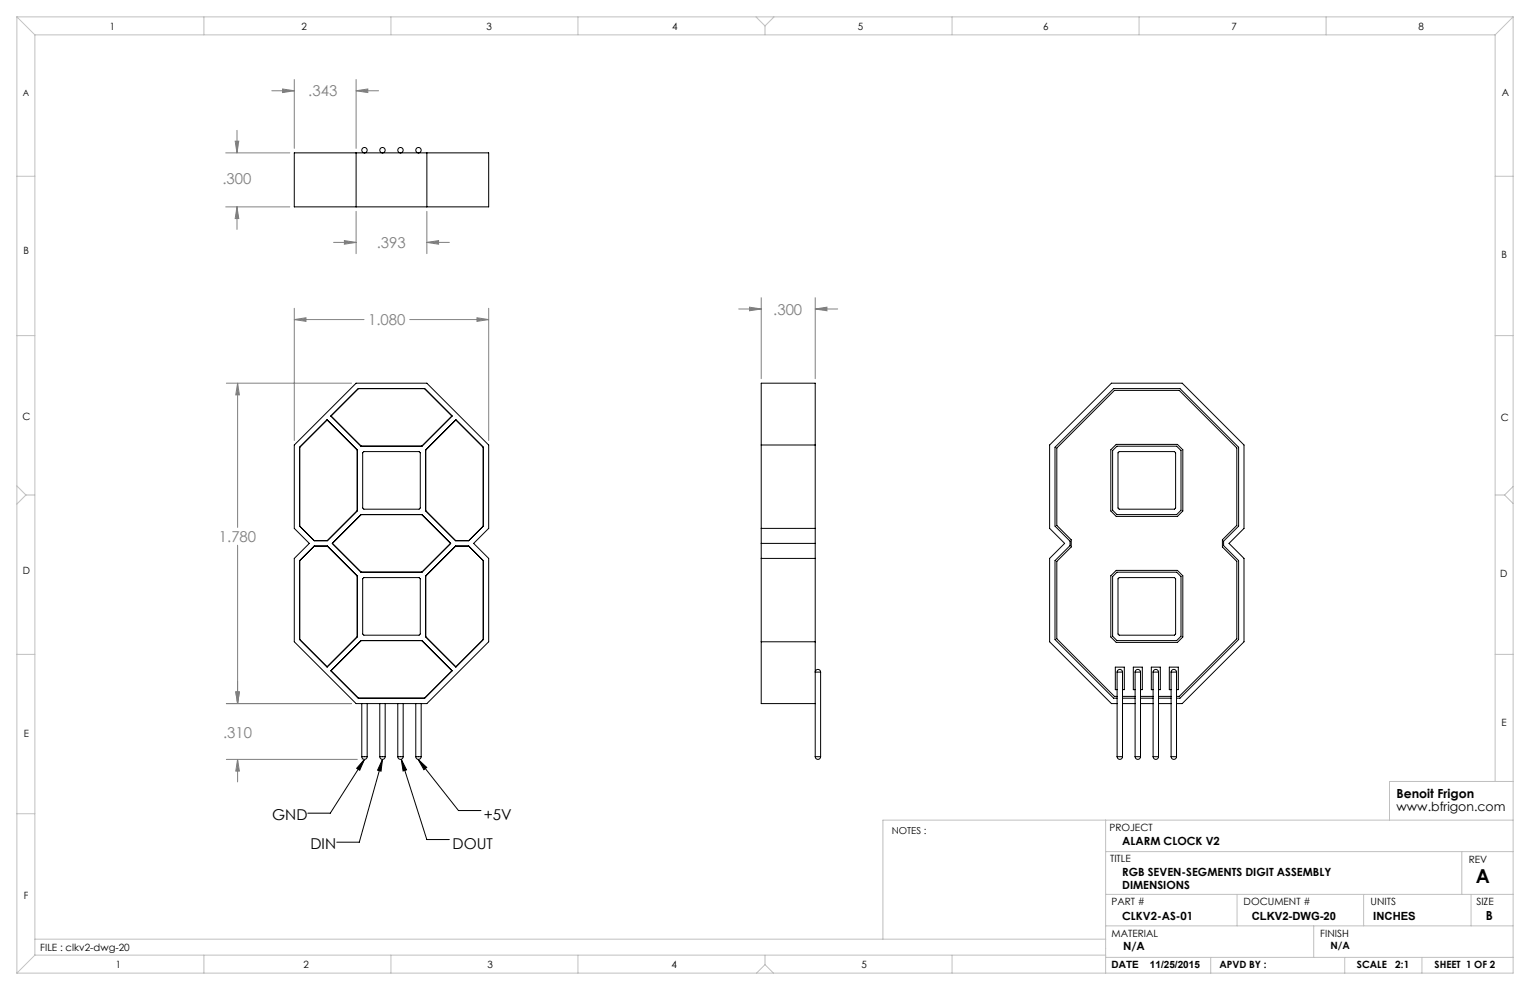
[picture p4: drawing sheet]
<svg xmlns="http://www.w3.org/2000/svg" width="432mm" height="279mm" viewBox="0 0 432 279" stroke-linecap="round" stroke-linejoin="round" font-family="sans-serif">
<path d="M102.9 214.3l-9.7 15.2h-6.3M102.9 214.3l-1.4 3.1-.8-.6zM107.9 214.3l-6.5 23.4h-6.4M107.9 214.3l-.4 3.3-.9-.2zM113.2 214.3l7.3 22.6h6.3M113.2 214.3l1.5 3-.9 .3zM118 214.3l2.4 2.3-.8 .6zM118 214.3l11.4 14.5h6.3" fill="none" stroke="#000" stroke-width=".28"/>
<g fill="none" stroke="#808080" stroke-width=".28">
<path d="M66.4 39.8h1l-.5 3.3zM66.9 36.8v6.3M76.7 25.6h6.4M79.7 25.1l3.4 .5-3.4 .5zM83.1 22.4v19.5M100.5 25.6l3.3-.5v1zM100.5 22.4v19.5M100.5 25.6h6.3M63.7 58.4h18.1M63.7 43.1h18.1M66.9 58.4l.5 3.3h-1zM66.9 58.4v6.3"/>
<path d="M100.5 59.7v11.9M120.5 59.7v11.9M94.1 68.4h6.4M97.2 67.9l3.3 .5-3.3 .5zM120.5 68.4l3.3-.5v1zM120.5 68.4h6.3M83.1 90.2l3.3-.5v1zM83.1 87v37.3M83.1 90.2h19.6M115.6 90.2h22.3M134.6 89.7l3.3 .5-3.3 .5zM137.9 87v37.3"/>
<path d="M208.5 87.2h6.3M211.5 86.7l3.3 .5-3.3 .5zM214.8 84v22.9M230.1 84v22.9M230.1 87.2h6.3M230.1 87.2l3.3-.5v1zM63.9 108.1h35.3M67.1 108.1l.5 3.3h-1.1zM67.1 108.1v40.7M67.1 153.9v44.7M63.9 198.6h35.3M66.5 195.3h1.1l-.5 3.3z"/>
<path d="M63.9 214.3h36.9M67.1 214.3l.5 3.3h-1.1zM67.1 214.3v6.4"/>
</g>
<path d="M102.9 214.3h-.8" fill="none" stroke="#c0c0c0" stroke-width=".28" stroke-dasharray="15.2 1.3 1.3 1.3"/>
<g fill="none" stroke="#c0c0c0" stroke-width=".28">
<path d="M4.8 4.8l5 5M4.8 4.8h422.2M4.8 4.8v269.8M9.8 9.8h412.2M9.8 9.8v259.8M57.5 4.8v5M110.3 4.8v5M163.1 4.8v5M213.4 4.8l2.5 2.5M215.9 7.3v2.5M218.4 4.8l-2.5 2.5M268.7 4.8v5"/>
<path d="M321.5 4.8v5M374.3 4.8v5M422 9.8v210.7M427 4.8l-5 5M427 4.8v269.8h-422.2M4.8 49.7h5M422 49.7h5M4.8 94.7h5M422 94.7h5M4.8 137.1l2.5 2.6M7.3 139.7l-2.5 2.6M7.3 139.7h2.5"/>
<path d="M422 139.7h2.6M424.6 139.7l2.4 2.4M427 137.3l-2.4 2.4M4.8 184.7h5M422 184.7h5M4.8 229.7h5M312 231.5v43.1M427 231.5h-177.8v33.6M427 220.5h-34.8v11M312 240.3h115M312 252.4h115M349.1 252.4v8.9"/>
<path d="M384.9 252.4v8.9M412.6 240.3v12.1M415.2 252.4v8.9M9.8 265.1h302.2M9.8 269.6l-5 5M9.8 269.6h302.2M57.5 269.6v5M110.3 269.6v5M163.1 269.6v5M215.9 272.2l-2.4 2.4M215.9 272.2l2.4 2.4M215.9 269.6v2.6"/>
<path d="M268.7 269.6v5M312 270.2h115M312 261.3h115M341.7 270.2v4.4M370.8 261.3v8.9M379.5 270.2v4.4M401.3 270.2v4.4"/>
</g>
<path d="M102.9 214.3l-1.4 3.1-.8-.6zM107.9 214.3l-.4 3.3-.9-.2zM113.2 214.3l1.5 3-.9 .3zM118 214.3l2.4 2.3-.8 .6z" fill="#000"/>
<g fill="#808080">
<path d="M67.1 214.3l.5 3.3h-1.1zM66.5 195.3h1.1l-.5 3.3z"/>
<path d="M66.5 195.3h1.1l-.5 3.3zM67.1 108.1l.5 3.3h-1.1zM83.1 90.2l3.3-.5v1zM134.6 89.7l3.3 .5-3.3 .5zM211.5 86.7l3.3 .5-3.3 .5zM230.1 87.2l3.3-.5v1zM66.9 58.4l.5 3.3h-1zM66.4 39.8h1l-.5 3.3zM100.5 25.6l3.3-.5v1zM79.7 25.1l3.4 .5-3.4 .5zM97.2 67.9l3.3 .5-3.3 .5zM120.5 68.4l3.3-.5v1z"/>
</g>
<g fill="none" stroke="#000" stroke-width=".28">
<path d="M83.1 43.1h54.8v15.3h-54.8zM100.5 43.1v15.3M120.5 43.1v15.3M92.3 118.5l8.5 8.5v17.2l-8.4 8.4h-3.7l-4.1-4.1v-22.3zM93.4 117.4l7.7-7.7h18.7l7.8 7.7-8.5 8.5h-17.2zM100.5 108.1h20l17.4 17.5v23.5l-4.2 4.3 4.2 4.2v23.5l-17.4 17.5h-20l-17.4-17.5v-23.5l4.2-4.2-4.2-4.3v-23.5zM102.4 127.8l.3-.3h15.6l.3 .3v15.6l-.3 .3h-15.6l-.3-.3zM120.1 127l8.6-8.5 7.7 7.7v22.3l-4.1 4.1h-3.7l-8.5-8.4zM214.8 125.6h15.3M313.5 126.9l1.5-1.5h17.3l1.5 1.5v17.3l-1.5 1.5h-17.3l-1.5-1.5zM314 127.2l1.2-1.3h16.9l1.2 1.3v16.8l-1.2 1.2h-16.9l-1.2-1.2zM315.5 127.8l.4-.3h15.6l.3 .3v15.6l-.3 .3h-15.6l-.4-.3z"/>
<path d="M88.7 154.1h3.7l8.4 8.5v17.1l-8.5 8.5-7.7-7.7v-22.3zM93.8 153.4l8.1-8.2h17.2l8.1 8.2-8.1 8.1h-17.2zM214.8 157.6h15.3M214.8 153.4h15.3M214.8 149.1h15.3M102.7 163h15.6l.3 .3v15.6l-.3 .4h-15.6l-.3-.4v-15.6zM120.1 162.6l8.5-8.5h3.7l4.1 4.1v22.3l-7.7 7.7-8.6-8.5zM313.5 162.5l1.5-1.5h17.3l1.5 1.5v17.3l-1.5 1.5h-17.3l-1.5-1.5zM315.2 161.5h16.9l1.2 1.2v16.9l-1.2 1.2h-16.9l-1.2-1.2v-16.9zM315.5 163.3l.4-.3h15.6l.3 .3v15.6l-.3 .4h-15.6l-.4-.4zM101.9 180.8h17.2l8.5 8.5-7.8 7.7h-18.7l-7.7-7.7zM102.1 198.6v15"/>
<path d="M103.6 198.6v15M107.2 198.6v15M108.7 198.6v15M112.3 198.6v15M113.8 198.6v15M117.3 198.6v15M118.9 198.6v15M214.8 181.1h15.3M230.1 198.6h-15.3v-90.5h15.3v105.5M230.3 189.2a.69 .69 0 0 1 .8-.3 .69 .69 0 0 1 .4 .8h-1.4zM231.6 189.7v23.9M315.3 189.7a.76 .76 0 0 1 .7-.8 .76 .76 0 0 1 .8 .8"/>
<path d="M315.3 189.7h1.5M315.3 197h-1l-16.6-16.5v-22.3l4.3-4.2v-1.3l-4.3-4.2v-22.3l16.6-16.5h18.7l16.6 16.5v22.3l-4.3 4.2v1.3l4.3 4.2v22.3l-16.6 16.5h-1M315.3 198.6h-1.6l-17.5-17.5v-23.5l4.3-4.2-4.3-4.3v-23.5l17.5-17.5h19.9l17.5 17.5v23.5l-4.2 4.3 4.2 4.2v23.5l-17.5 17.5h-1.6M315.3 189.7v23.9M315.3 196.5h-.8l-16.2-16.2v-21.9l4-4v-2.1l-4-4v-21.9l16.2-16.2h18.3l16.3 16.2v21.9l-4.1 4v2.1l4.1 4v21.9l-16.3 16.2h-.8M315.3 194.6h-.5v-6.3h2.5v6.3h-.5M316.8 197h3.6M316.8 198.6h3.6M316.8 189.7v23.9M316.8 196.5h3.6M320.4 189.7a.76 .76 0 0 1 .7-.8 .76 .76 0 0 1 .8 .8M320.4 189.7h1.5"/>
<path d="M320.4 189.7v23.9M320.4 194.6h-.6v-6.3h2.6v6.3h-.5M321.9 197h3.5M321.9 198.6h3.5M321.9 189.7v23.9M321.9 196.5h3.5M325.4 189.7a.76 .76 0 0 1 .8-.8 .76 .76 0 0 1 .8 .8M325.4 189.7h1.6M325.4 189.7v23.9M325.4 194.6h-.5v-6.3h2.6v6.3h-.5M327 197h3.5M327 198.6h3.5"/>
<path d="M327 189.7v23.9M327 196.5h3.5M330.5 189.7a.76 .76 0 0 1 .8-.8 .76 .76 0 0 1 .7 .8M330.5 189.7h1.5M330.5 189.7v23.9M330.5 194.6h-.5v-6.3h2.5v6.3h-.5M332 189.7v23.9M102.1 213.6a.76 .76 0 0 0 .8 .7 .76 .76 0 0 0 .7-.7M102.1 213.6h1.5M107.2 213.6a.76 .76 0 0 0 .7 .7 .76 .76 0 0 0 .8-.7M107.2 213.6h1.5M112.3 213.6a.76 .76 0 0 0 .7 .7 .76 .76 0 0 0 .8-.7"/>
<path d="M112.3 213.6h1.5M117.3 213.6a.76 .76 0 0 0 .8 .7 .76 .76 0 0 0 .8-.7M117.3 213.6h1.6M230.1 213.6a.76 .76 0 0 0 .7 .7 .76 .76 0 0 0 .8-.7M230.1 213.6h1.5M315.3 213.6a.76 .76 0 0 0 .7 .7 .76 .76 0 0 0 .8-.7M315.3 213.6h1.5M320.4 213.6a.76 .76 0 0 0 .7 .7 .76 .76 0 0 0 .8-.7M320.4 213.6h1.5M325.4 213.6a.76 .76 0 0 0 .8 .7 .76 .76 0 0 0 .8-.7M325.4 213.6h1.6M330.5 213.6a.76 .76 0 0 0 .8 .7 .76 .76 0 0 0 .7-.7"/>
<path d="M330.5 213.6h1.5"/>
<circle cx="102.9" cy="42.4" r=".76"/>
<circle cx="107.9" cy="42.4" r=".76"/>
<circle cx="113" cy="42.4" r=".76"/>
<circle cx="118.1" cy="42.4" r=".76"/>
</g>
<text font-size="5.4" x="416.5" y="249.1">A</text>
<g font-size="4.2" fill="#808080">
<text x="87" y="27.2">.343</text>
<text x="62.8" y="52">.300</text>
<text x="106.3" y="70">.393</text>
<text x="218.2" y="88.8">.300</text>
<text x="103.9" y="91.8">1.080</text>
<text x="61.8" y="153">1.780</text>
<text x="62.9" y="208.3">.310</text>
</g>
<g font-size="4.2">
<text x="76.8" y="231.5">GND</text>
<text x="136.6" y="231.5">+5V</text>
<text x="87.6" y="239.7">DIN</text>
<text x="127.7" y="239.7">DOUT</text>
</g>
<g font-size="3.5">
<text x="394.1" y="225.3">Benoit Frigon</text>
<text x="394.1" y="228.8">www.bfrigon.com</text>
<text x="419.3" y="259.7">B</text>
</g>
<g font-size="3.2">
<text x="316.7" y="238.4">ALARM CLOCK V2</text>
<text x="316.7" y="247.3">RGB SEVEN-SEGMENTS DIGIT ASSEMBLY</text>
<text x="316.7" y="250.8">DIMENSIONS</text>
<text x="316.7" y="259.7">CLKV2-AS-01</text>
<text x="353.3" y="259.7">CLKV2-DWG-20</text>
<text x="387.6" y="259.7">INCHES</text>
<text x="317" y="268.2">N/A</text>
</g>
<g font-size="2.8">
<text x="31" y="8.5">1</text>
<text x="85.1" y="8.5">2</text>
<text x="137.3" y="8.5">3</text>
<text x="189.7" y="8.5">4</text>
<text x="242.1" y="8.5">5</text>
<text x="294.4" y="8.5">6</text>
<text x="347.6" y="8.5">7</text>
<text x="400.3" y="8.5">8</text>
<text x="423.8" y="27.2">A</text>
<text x="6.7" y="71.8">B</text>
<text x="423.8" y="72.8">B</text>
<text x="6.4" y="118.6">C</text>
<text x="423.5" y="118.9">C</text>
<text x="6.5" y="162.1">D</text>
<text x="423.4" y="163">D</text>
<text x="6.7" y="207.9">E</text>
<text x="423.7" y="204.9">E</text>
<text x="313.1" y="234.6">PROJECT</text>
<text x="313.3" y="243.2">TITLE</text>
<text x="414.5" y="243.6">REV</text>
<text x="6.7" y="253.8">F</text>
<text x="313.7" y="255.3">PART #</text>
<text x="351" y="255.3">DOCUMENT #</text>
<text x="386.8" y="255.3">UNITS</text>
<text x="416.7" y="255.3">SIZE</text>
<text x="11.4" y="268.4">FILE : clkv2-dwg-20</text>
<text x="313.7" y="264.6">MATERIAL</text>
<text x="372.6" y="264.5">FINISH</text>
<text x="375.5" y="267.9">N/A</text>
<text x="32.7" y="273.3">1</text>
<text x="85.7" y="273.3">2</text>
<text x="137.6" y="273.3">3</text>
<text x="189.6" y="273.3">4</text>
<text x="243.2" y="273.2">5</text>
<text x="313.7" y="273.3">DATE</text>
<text x="324.5" y="273.3">11/25/2015</text>
<text x="344.1" y="273.1">APVD BY :</text>
<text x="383" y="273.1">SCALE</text>
<text x="393.8" y="273.1">2:1</text>
<text x="404.9" y="273.1">SHEET 1 OF 2</text>
</g>
<text font-size="2.7" x="251.7" y="235.2">NOTES :</text>
<text font-size="2.5" x="6.4" y="27">A</text>
</svg>
